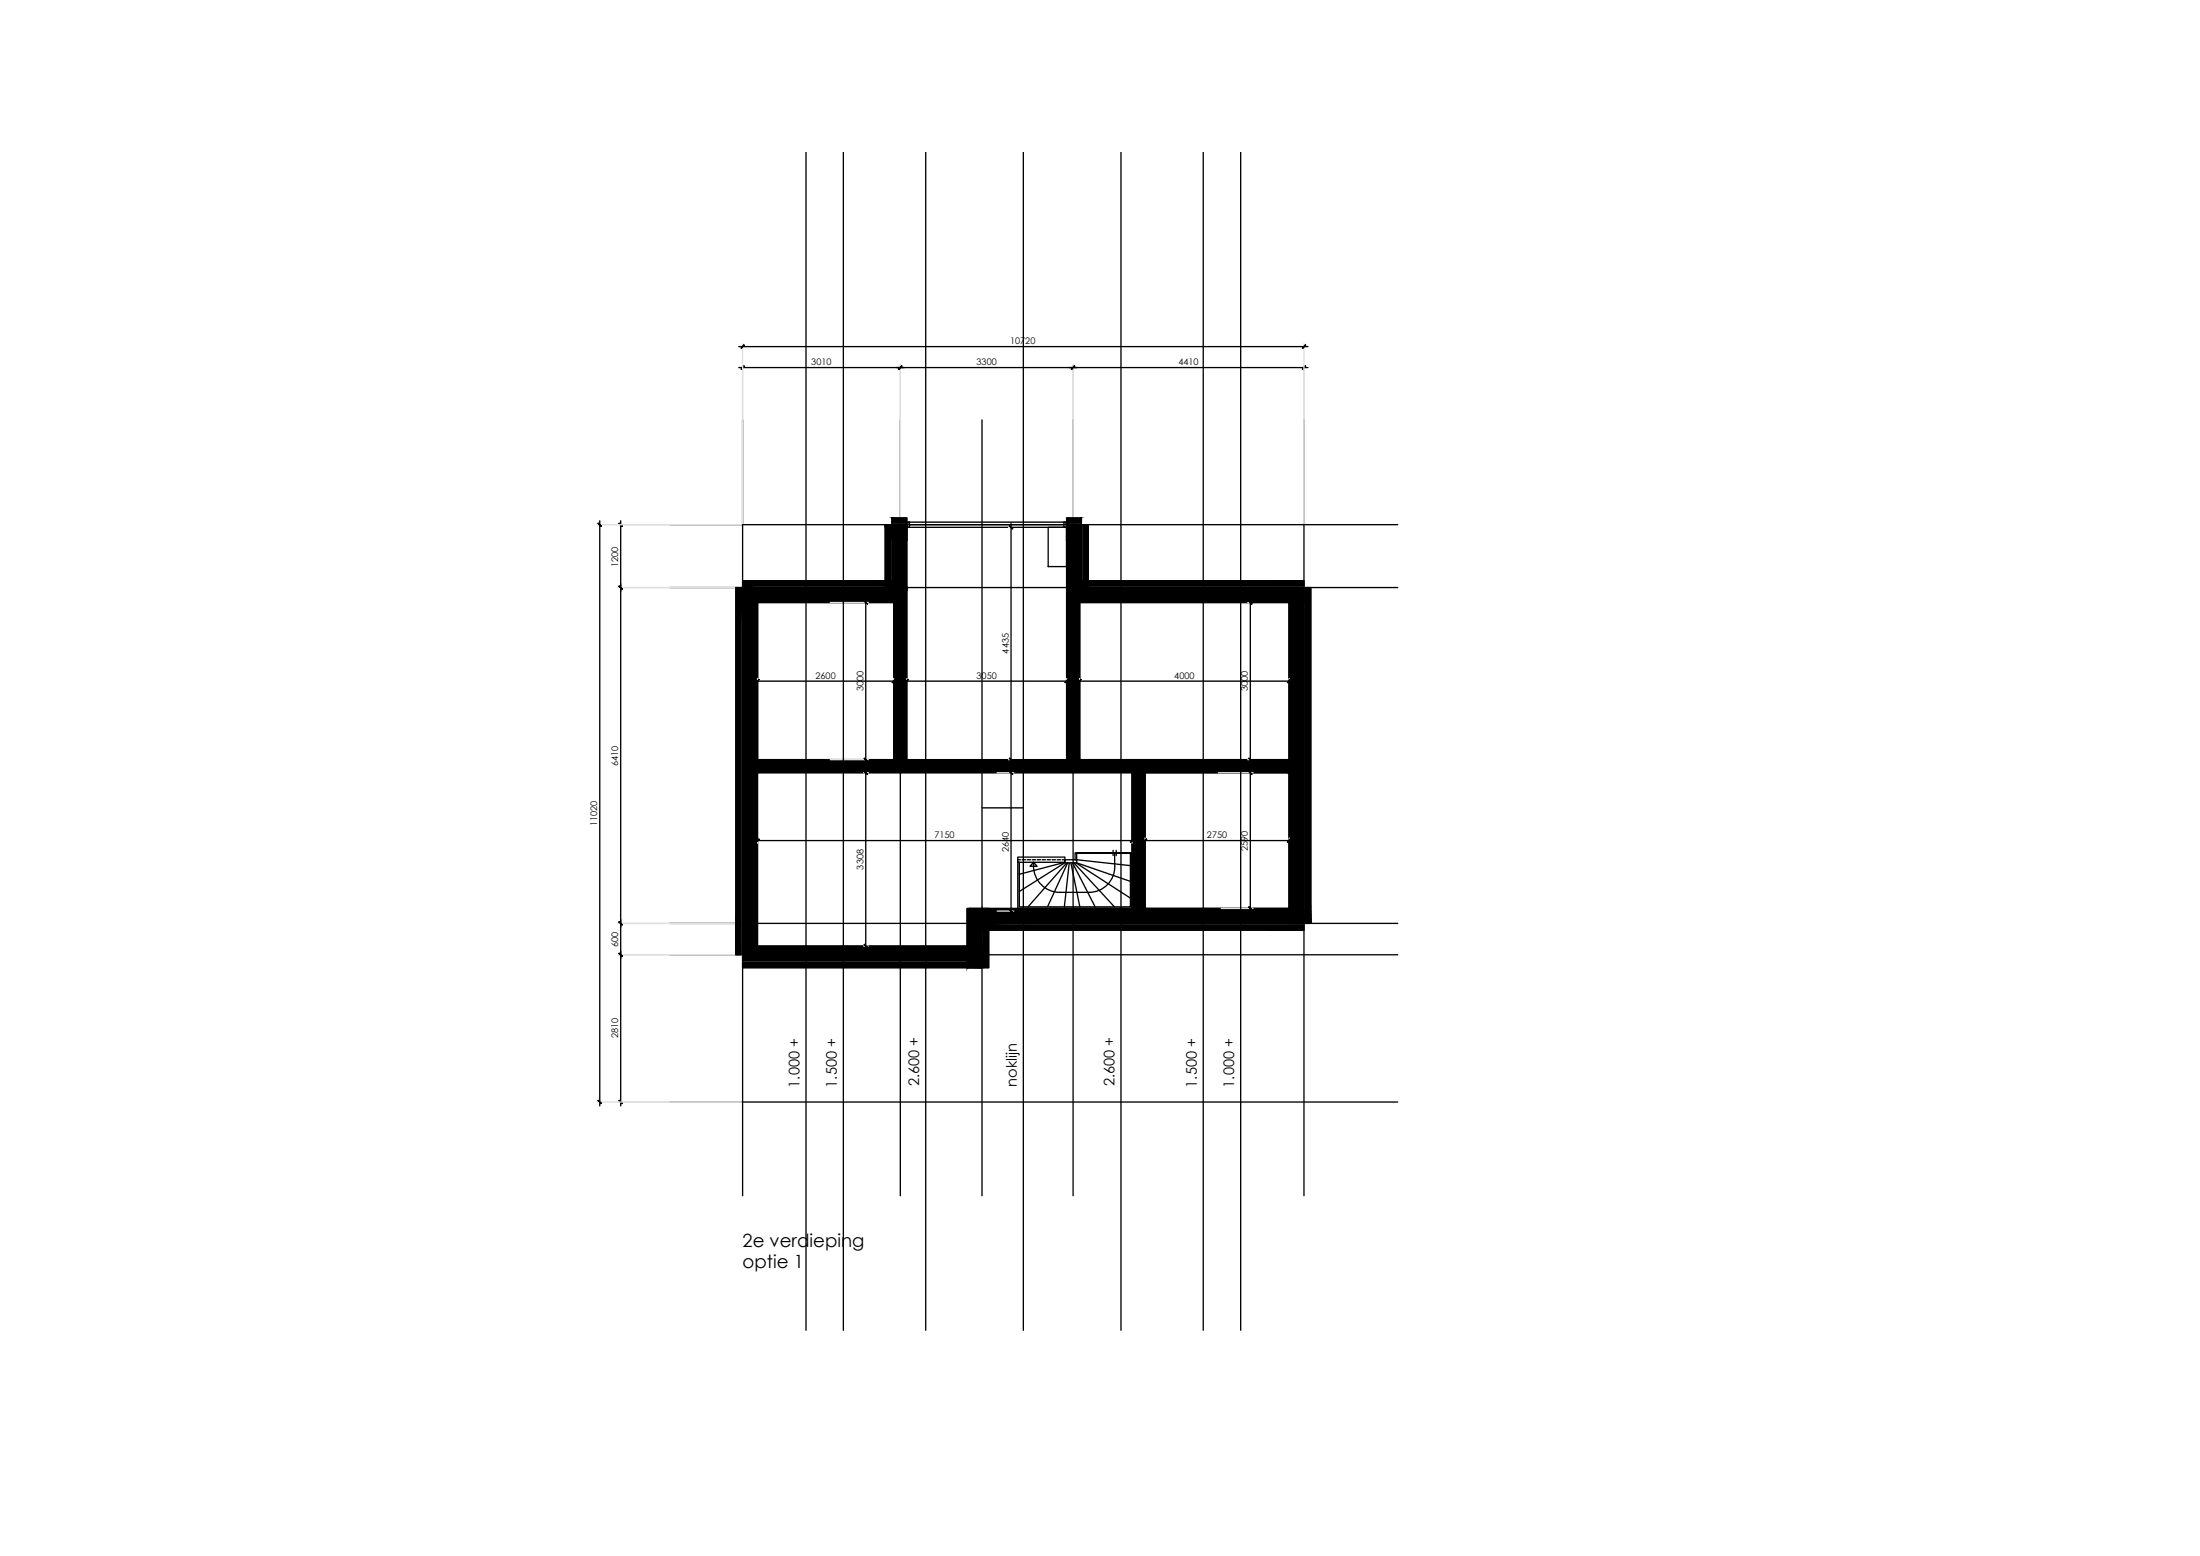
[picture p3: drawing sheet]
<svg xmlns="http://www.w3.org/2000/svg" width="420mm" height="297mm" viewBox="0 0 420 297" stroke-linecap="round" stroke-linejoin="round" font-family="sans-serif">
<!-- layer: 0 -->
<g fill="#000" stroke="#000" stroke-width=".19">
<path d="M142.1 69.8l-.5 .7zM142.1 69.8l-.5 .7z"/>
<path d="M142.1 65.8l-.5 .7zM142.1 65.8l-.5 .7z"/>
<path d="M172.2 69.8l-.5 .7zM172.2 69.8l-.5 .7z"/>
<path d="M172.2 69.8l-.5 .7zM172.2 69.8l-.5 .7z"/>
<path d="M205.2 69.8l-.5 .7zM205.2 69.8l-.5 .7z"/>
<path d="M205.2 69.8l-.5 .7zM205.2 69.8l-.5 .7z"/>
<path d="M249.3 69.8l-.5 .7zM249.3 69.8l-.5 .7z"/>
<path d="M249.3 65.8l-.5 .7zM249.3 65.8l-.5 .7z"/>
<path d="M170.3 98.9v1h2.9zM170.3 98.9h2.9v1z"/>
<path d="M203.7 99.9l2.8-1v1zM203.7 98.9v1l2.8-1z"/>
<path d="M114.2 99.9l.7 .5zM114.2 99.9l.7 .5z"/>
<path d="M118.3 111.8l.6 .6zM118.2 111.9l.7 .5z"/>
<path d="M118.2 99.9l.7 .5zM118.2 99.9l.7 .5z"/>
<path d="M118.2 111.9l.7 .5zM118.2 111.9l.7 .5z"/>
<path d="M165 114.7l.7 .6zM165 114.7l.7 .6z"/>
<path d="M169 100.2h1v12zM169 100.2v12h1z"/>
<path d="M170.3 100.2v2.8h2.9zM170.3 100.2h2.9v2.8z"/>
<path d="M141.8 115l28.9-2.8v2.8zM141.8 112.2v2.8l28.9-2.8z"/>
<path d="M141.8 111.9l28.9-1v1zM141.8 110.9v1l28.9-1z"/>
<path d="M170.3 100.2h2.9v12zM170.3 100.2v12h2.9z"/>
<path d="M192.8 100.4l.6 .5zM192.8 100.4l.6 .5z"/>
<path d="M203.7 100.2v12l2.8-12zM206.5 100.2v12h-2.8z"/>
<path d="M206.5 100.2v2.8h-2.8zM203.7 100.2v2.8l2.8-2.8z"/>
<path d="M206.8 100.2v12l1-12zM207.8 100.2v12h-1z"/>
<path d="M238.5 114.7l.6 .6zM238.5 114.7l.6 .6z"/>
<path d="M204.9 115l44.1-2.8v2.8zM204.9 112.2v2.8l44.1-2.8z"/>
<path d="M204.9 111.9l44.1-1v1zM204.9 110.9v1l44.1-1z"/>
<path d="M145 129.7l-.6 .6zM144.3 130.3l.7-.6z"/>
<path d="M170.4 130.3l.5-.6zM170.9 129.7l-.5 .6z"/>
<path d="M173.4 129.7l-.5 .6zM173.4 129.7l-.5 .6z"/>
<path d="M203.4 130.3l.5-.6zM203.9 129.7l-.5 .6z"/>
<path d="M206.4 129.7l-.5 .6zM205.9 130.3l.5-.6z"/>
<path d="M245.9 130.3l.6-.6zM246.5 129.7l-.6 .6z"/>
<path d="M165.1 144.7l.6 .6zM165 144.8l.7 .5z"/>
<path d="M165 147.3l.7 .5zM165 147.3l.7 .5z"/>
<path d="M144.7 147.5l27.2-2.5v2.5zM144.7 145v2.5l27.2-2.5z"/>
<path d="M173.2 112.2l-2.5 32.8h2.5zM170.7 112.2h2.5l-2.5 32.8z"/>
<path d="M192.8 144.7l.6 .6zM192.8 144.8l.6 .5z"/>
<path d="M192.8 147.3l.6 .5zM192.8 147.3l.6 .5z"/>
<path d="M203.7 112.2l2.5 32.8h-2.5zM203.7 112.2l2.5 32.8v-32.8z"/>
<path d="M171.9 147.5l33-2.5v2.5zM171.9 145v2.5l33-2.5z"/>
<path d="M204.9 145v2.5h41.3zM204.9 145h41.3v2.5z"/>
<path d="M216.2 147.5v25.9l2.5-25.9zM218.7 147.5v25.9h-2.5z"/>
<path d="M238.5 144.7l.6 .6zM238.5 144.8l.6 .5z"/>
<path d="M238.5 147.3l.6 .5zM238.5 147.3l.6 .5z"/>
<path d="M118.3 175.9l.6 .6zM118.2 176l.7 .5z"/>
<path d="M118.2 176l.7 .5zM118.2 176l.7 .5z"/>
<path d="M145 160.1l-.6 .7zM144.3 160.7l.7-.6z"/>
<path d="M184.7 173.4v11.3l2.8-11.3zM187.5 173.4v11.3h-2.8z"/>
<path d="M187.8 173.4v11.3l1-11.3zM188.8 173.4v11.3h-1z"/>
<path d="M192.8 173.6l.6 .6zM192.8 173.7l.6 .5z"/>
<path d="M215.9 160.7l.6-.6zM216.5 160.1l-.6 .7z"/>
<path d="M219 160.1l-.6 .7zM219 160.1l-.6 .7z"/>
<path d="M238.5 173.1l.6 .6zM238.5 173.1l.6 .6z"/>
<path d="M245.9 160.7l.6-.6zM246.5 160.1l-.6 .7z"/>
<path d="M246.2 112.2l2.8 64.1h-2.8zM246.2 112.2l2.8 64.1v-64.1z"/>
<path d="M185.2 173.4l63.8 2.9v-2.9zM185.2 173.4l63.8 2.9h-63.8z"/>
<path d="M185.2 176.6l63.8 1v-1zM185.2 176.6l63.8 1h-63.8z"/>
<path d="M249.3 112.2l1 64.1h-1zM249.3 112.2l1 64.1v-64.1z"/>
<path d="M118.2 182l.7 .5zM118.2 182l.7 .5z"/>
<path d="M118.2 182l.7 .5zM118.2 182l.7 .5z"/>
<path d="M141.5 112.2l-1 70.1h1zM140.5 112.2h1l-1 70.1z"/>
<path d="M144.7 112.2l-2.9 70.1h2.9zM141.8 112.2h2.9l-2.9 70.1z"/>
<path d="M165.1 180.3l.6 .6zM165 180.3l.7 .6z"/>
<path d="M141.8 180.6l45.7 2.9v-2.9zM141.8 180.6l45.7 2.9h-45.7z"/>
<path d="M141.8 183.7l45.7 1v-1zM141.8 183.7l45.7 1h-45.7z"/>
<path d="M114.3 210l.6 .6zM114.2 210.1l.7 .5z"/>
<path d="M118.3 210l.6 .6zM118.2 210.1l.7 .5z"/>
</g>
<!-- layer: DIMENSION -->
<g fill="none" stroke="#000" stroke-width=".25">
<path d="M153.9 29v225M161.1 29v225M176.8 29v225M195.4 29v225M214.1 29v225M229.8 29v225M236.9 29v225M141.1 70.2h108.7M141.1 66.2h108.7M114.5 99.4v111.7M118.5 99.4v111.7M193.1 99.9v45.9"/>
<path d="M165.3 114.3v31.5M171.9 112.2v32.8M204.9 112.2v32.8M238.8 114.3v31.5M143.9 130h27.5M172.4 130h32M205.4 130h41.5M144.7 146.3h101.5M165.3 146.8v34.5M187.5 154.2h7.9M193.1 146.8v27.9M217.4 147.5v25.9"/>
<path d="M238.8 146.8v27.4M143.9 160.5h73M217.9 160.5h29"/>
</g>
<!-- layer: 25 -->
<g fill="none" stroke="#000" stroke-width=".25">
<path d="M170.3 98.9h2.9v1h-2.9zM173.2 99.7h30.5v1h-30.5zM173.2 99.7h.5v1h-.5zM203.2 99.7h.5v1h-.5zM203.7 98.9h2.8v1h-2.8zM140.5 112.2h1v70.1h-1zM141.8 112.2h28.9v2.8h-28.9zM141.8 110.9h28.9v1h-28.9zM141.8 112.2h2.9v70.1h-2.9zM169 100.2h1v12h-1zM170.3 100.2h2.9v12h-2.9zM170.3 100.2h2.9v2.8h-2.9z"/>
<path d="M170.7 112.2h2.5v32.8h-2.5zM173.7 100.2h29.5M203.7 112.2h2.5v32.8h-2.5zM203.7 100.2h2.8v12h-2.8zM203.7 100.2h2.8v2.8h-2.8zM204.9 112.2h44.1v2.8h-44.1zM204.9 110.9h44.1v1h-44.1zM206.8 100.2h1v12h-1zM246.2 112.2h2.8v64.1h-2.8zM249.3 112.2h1v64.1h-1zM144.7 145h27.2v2.5h-27.2zM171.9 145h33v2.5h-33z"/>
<path d="M204.9 145h41.3v2.5h-41.3zM216.2 147.5h2.5v25.9h-2.5zM184.7 173.4h2.8v11.3h-2.8zM185.2 173.4h63.8v2.9h-63.8zM185.2 176.6h63.8v1h-63.8zM187.8 173.4h1v11.3h-1zM141.8 180.6h45.7v2.9h-45.7zM141.8 183.7h45.7v1h-45.7z"/>
</g>
<!-- layer: STRAMIEN -->
<path d="M141.8 80.2v148.1M171.9 80.2v148.1M187.5 80.2v148.1M204.9 80.2v148.1M249 80.2v148.1M127.9 100.2h139M127.9 112.2h139M127.9 176.3h139M127.9 182.3h139M127.9 210.4h139" fill="none" stroke="#000" stroke-width=".25"/>
<!-- layer: DIMENSION -->
<g fill="none" stroke="#dbdbdb" stroke-width=".25">
<path d="M141.8 65.7v34.2M171.9 69.7v30.2M204.9 69.7v30.2M249 65.7v34.2M114 100.2h27.6M118 112.2h23.6M158.6 115h7.2M192.6 100.7h.2M238.3 115h.2M144.7 129.5v.3M170.7 129.5v.3M173.2 129.5v.3"/>
<path d="M203.7 129.5v.3M206.2 129.5v.3M246.2 129.5v.3M158.6 145h7.2M164.9 147.5h.9M190.4 147.5h3.2M192.6 145h.2M218.7 160v.2M232.7 147.5h6.6M238.3 145h.2M246.2 160v.2M118 176.3h23.6"/>
<path d="M144.7 160.7v.3M190.4 173.9h3.2M216.2 160.7v.3M233.2 173.4h6.1M118 182.3h23.6M164.9 180.6h.9M114 210.4h27.6"/>
</g>
<!-- layer: 0 -->
<g fill="none" stroke="#000" stroke-width=".25">
<path d="M144.7 115h26v30h-26zM200.2 100.7h3.5v7.5h-3.5zM206.2 115h40v30h-40zM218.7 147.5h27.5v25.9h-27.5zM194.4 164.6h.3v8.5h21.2v-10.3h-10.3v1.3h-.3v-1.3h10.9v10.6h-21.8zM194.4 163.6h9v1h-9zM194.4 164.1h.5M195.2 164.1h.7M196.2 164.1h.6M197.1 164.1h.7M198.1 164.1h.6M199 164.1h.7"/>
<path d="M200 164.1h.6M200.9 164.1h.7M201.9 164.1h.6M202.8 164.1h.6M203.4 164.1h2.2v.6h-2.2zM203.4 164.7l-8.7 5.5M203.4 164.6l-8.7 2.3M203.7 164.7l-7.4 8.4M203.9 164.7l-3.8 8.4M204.2 164.7l-.9 8.4M204.5 164.7l1.7 8.4M204.8 164.7l4.4 8.4"/>
<path d="M205.1 164.7l7.7 8.4M205.5 164.7l10.4 6.8M205.6 164.1l10.3 1.1M205.6 164.7l10.3 3.6M212.6 162.3v1M212.9 162.8a8.4 8.4 0 0 1-.6 5 4.9 4.9 0 0 1-4.3 2.5h-5.6a5.1 5.1 0 0 1-5-5.7l.7 .8h-1.4l.7-.8M213.2 162.3v1"/>
</g>
<g font-size="3.5">
<text x="141.8" y="238">2e verdieping</text>
<text x="141.8" y="242">optie 1</text>
</g>
<g font-size="2.8">
<text x="152.7" y="207.6" transform="rotate(-90 152.7 207.6)">1.000 +</text>
<text x="159.8" y="207.6" transform="rotate(-90 159.8 207.6)">1.500 +</text>
<text x="175.5" y="207.3" transform="rotate(-90 175.5 207.3)">2.600 +</text>
<text x="194.2" y="207.4" transform="rotate(-90 194.2 207.4)">noklijn</text>
<text x="212.8" y="207.3" transform="rotate(-90 212.8 207.3)">2.600 +</text>
<text x="228.5" y="207.6" transform="rotate(-90 228.5 207.6)">1.500 +</text>
<text x="235.7" y="207.6" transform="rotate(-90 235.7 207.6)">1.000 +</text>
</g>
<g font-size="1.7">
<text x="192.9" y="65.7">10720</text>
<text x="154.9" y="69.7">3010</text>
<text x="186.5" y="69.7">3300</text>
<text x="225.1" y="69.7">4410</text>
<text x="118.1" y="108.2" transform="rotate(-90 118.1 108.2)">1200</text>
<text x="192.6" y="124.8" transform="rotate(-90 192.6 124.8)">4435</text>
<text x="155.8" y="129.6">2600</text>
<text x="164.9" y="132" transform="rotate(-90 164.9 132)">3000</text>
<text x="186.5" y="129.6">3050</text>
<text x="224.3" y="129.6">4000</text>
<text x="238.3" y="132" transform="rotate(-90 238.3 132)">3000</text>
<text x="118.1" y="146.2" transform="rotate(-90 118.1 146.2)">6410</text>
<text x="114.1" y="157.8" transform="rotate(-90 114.1 157.8)">11020</text>
<text x="178.5" y="160">7150</text>
<text x="230.5" y="160">2750</text>
<text x="164.9" y="166" transform="rotate(-90 164.9 166)">3308</text>
<text x="192.6" y="162.6" transform="rotate(-90 192.6 162.6)">2640</text>
<text x="238.3" y="162.4" transform="rotate(-90 238.3 162.4)">2590</text>
<text x="118.1" y="180.7" transform="rotate(-90 118.1 180.7)">600</text>
<text x="118.1" y="198.2" transform="rotate(-90 118.1 198.2)">2810</text>
</g>
</svg>
